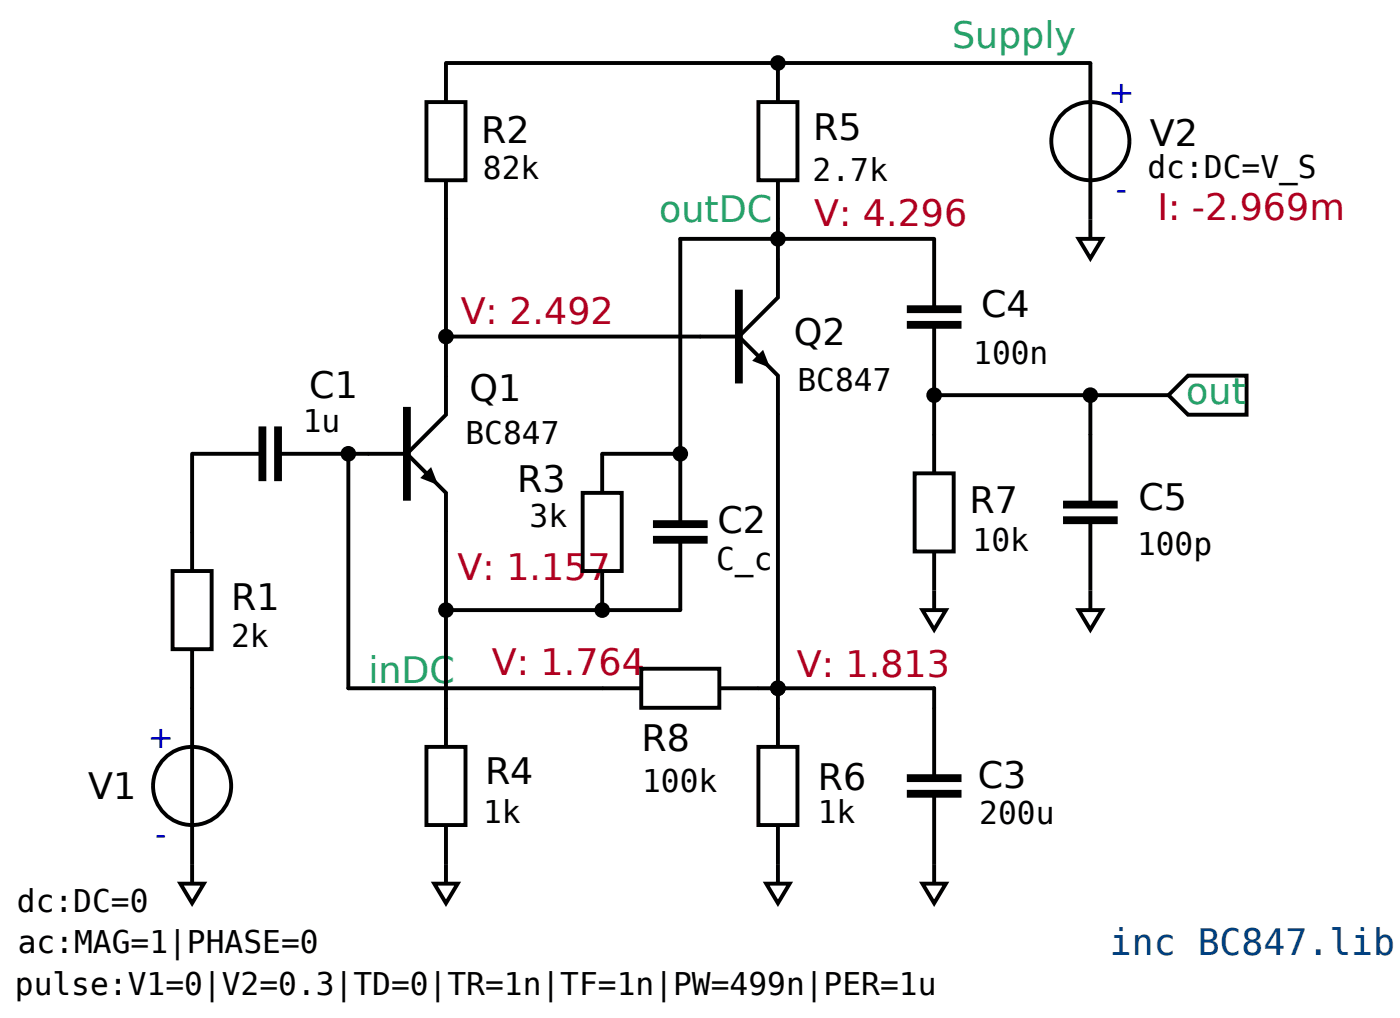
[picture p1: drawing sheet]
<svg xmlns="http://www.w3.org/2000/svg" width="179mm" height="130mm" viewBox="0 0 179 130" stroke-linecap="round" stroke-linejoin="round" font-family="sans-serif">
<g fill="none" stroke="#000" stroke-width=".5">
<path d="M54.6 13.1h5v10h-5zM57.1 13.1v-5h82.5v22.5M97.1 13.1h5v10h-5zM99.6 8.1v5M57.1 23.1v30l-5 5M99.6 23.1v15l-5 5M119.6 39.6v-9h-32.5v36.5M138.1 30.6h3l-1.5 2.5zM33.6 58.1h-9v15M35.6 58.1h16.5M44.6 58.1v30h37.5M52.1 58.1l5 5v32.5"/>
<path d="M87.1 58.1h-10v5M94.6 43.1l5 5v47.5M94.6 43.1h-37.5M119.6 50.6h30M119.6 41.6v19M139.6 50.6v14M22.1 73.1h5v10h-5zM74.6 63.1h5v10h-5zM77.1 73.1v5M87.1 69.1v9h-30M117.1 60.6h5v10h-5zM118.1 78.1h3l-1.5 2.5z"/>
<path d="M119.6 70.6v7.5M138.1 78.1h3l-1.5 2.5zM139.6 66.6v11.5M24.6 83.1v30M54.6 95.6h5v10h-5zM82.1 85.6h10v5h-10zM92.1 88.1h27.5v11.5M97.1 95.6h5v10h-5zM23.1 113.1h3l-1.5 2.5zM55.6 113.1h3l-1.5 2.5zM57.1 105.6v7.5M98.1 113.1h3l-1.5 2.5z"/>
<path d="M99.6 105.6v7.5M118.1 113.1h3l-1.5 2.5zM119.6 101.6v11.5"/>
<circle cx="139.6" cy="18.1" r="5"/>
<circle cx="24.6" cy="100.6" r="5"/>
</g>
<path d="M94.6 37.1v12M116.1 39.6h7M33.6 54.6v7M35.6 54.6v7M52.1 52.1v12M116.1 41.6h7M83.6 67.1h7M83.6 69.1h7M136.1 64.6h7M136.1 66.6h7M116.1 99.6h7M116.1 101.6h7" fill="none" stroke="#000" stroke-width="1" stroke-linecap="butt"/>
<path d="M96.3 46.2l1.4-1.4 .9 2.3zM53.8 61.2l1.4-1.4 .9 2.3z" fill="#000"/>
<path d="M149.6 50.6l2.5-2.5h7.5v5h-7.5z" fill="#fff"/>
<path d="M149.6 50.6l2.5-2.5h7.5v5h-7.5z" fill="none" stroke="#000" stroke-width=".5"/>
<g fill="#000">
<circle cx="99.6" cy="8.1" r="1"/>
<circle cx="99.6" cy="30.6" r="1"/>
<circle cx="44.6" cy="58.1" r="1"/>
<circle cx="57.1" cy="43.1" r="1"/>
<circle cx="87.1" cy="58.1" r="1"/>
<circle cx="119.6" cy="50.6" r="1"/>
<circle cx="139.6" cy="50.6" r="1"/>
<circle cx="57.1" cy="78.1" r="1"/>
<circle cx="77.1" cy="78.1" r="1"/>
<circle cx="99.6" cy="88.1" r="1"/>
</g>
<g font-size="4.7" fill="#26a269">
<text x="121.9" y="6.2">Supply</text>
<text x="84.4" y="28.4">outDC</text>
<text x="151.9" y="51.6">out</text>
<text x="47.2" y="87.3">inDC</text>
</g>
<g font-size="4.7">
<text x="104.1" y="17.9">R5</text>
<text x="61.6" y="18.3">R2</text>
<text x="147.2" y="18.7">V2</text>
<text x="125.6" y="40.6">C4</text>
<text x="101.6" y="44.2">Q2</text>
<text x="39.6" y="50.9">C1</text>
<text x="60.1" y="51.3">Q1</text>
<text x="66.2" y="63">R3</text>
<text x="124.1" y="65.6">R7</text>
<text x="145.8" y="65.2">C5</text>
<text x="91.9" y="68.1">C2</text>
<text x="29.6" y="78.1">R1</text>
<text x="62.1" y="100.3">R4</text>
<text x="82.1" y="96.1">R8</text>
<text x="104.7" y="101">R6</text>
<text x="125.2" y="100.8">C3</text>
<text x="11.3" y="102.2">V1</text>
</g>
<g font-size="4.7" fill="#b00020">
<text x="104.2" y="28.9">V: 4.296</text>
<text x="148.2" y="28.1">I: -2.969m</text>
<text x="59" y="41.4">V: 2.492</text>
<text x="58.6" y="74.3">V: 1.157</text>
<text x="63" y="86.3">V: 1.764</text>
<text x="102" y="86.6">V: 1.813</text>
</g>
<text font-size="4.7" fill="#004080" x="142.1" y="122.2">inc BC847.lib</text>
<g font-size="4" fill="#00c">
<text x="141.9" y="13.1">+</text>
<text x="142.9" y="25.6">-</text>
<text x="18.9" y="95.6">+</text>
<text x="19.9" y="108.1">-</text>
</g>
<g font-size="4">
<text x="61.8" y="22.9">82k</text>
<text x="104" y="23.2">2.7k</text>
<text x="146.9" y="22.8">dc:DC=V_S</text>
<text x="124.6" y="46.6">100n</text>
<text x="102.1" y="50.1">BC847</text>
<text x="38.8" y="55.3">1u</text>
<text x="59.6" y="56.8">BC847</text>
<text x="67.8" y="67.5">3k</text>
<text x="124.5" y="70.4">10k</text>
<text x="145.6" y="71">100p</text>
<text x="91.7" y="73">C_c</text>
<text x="29.6" y="82.8">2k</text>
<text x="82.2" y="101.3">100k</text>
<text x="61.8" y="105.3">1k</text>
<text x="104.7" y="105.2">1k</text>
<text x="125.4" y="105.4">200u</text>
<text x="2.2" y="116.7">dc:DC=0</text>
<text x="2.3" y="121.9">ac:MAG=1|PHASE=0</text>
<text x="1.9" y="127.3">pulse:V1=0|V2=0.3|TD=0|TR=1n|TF=1n|PW=499n|PER=1u</text>
</g>
</svg>
